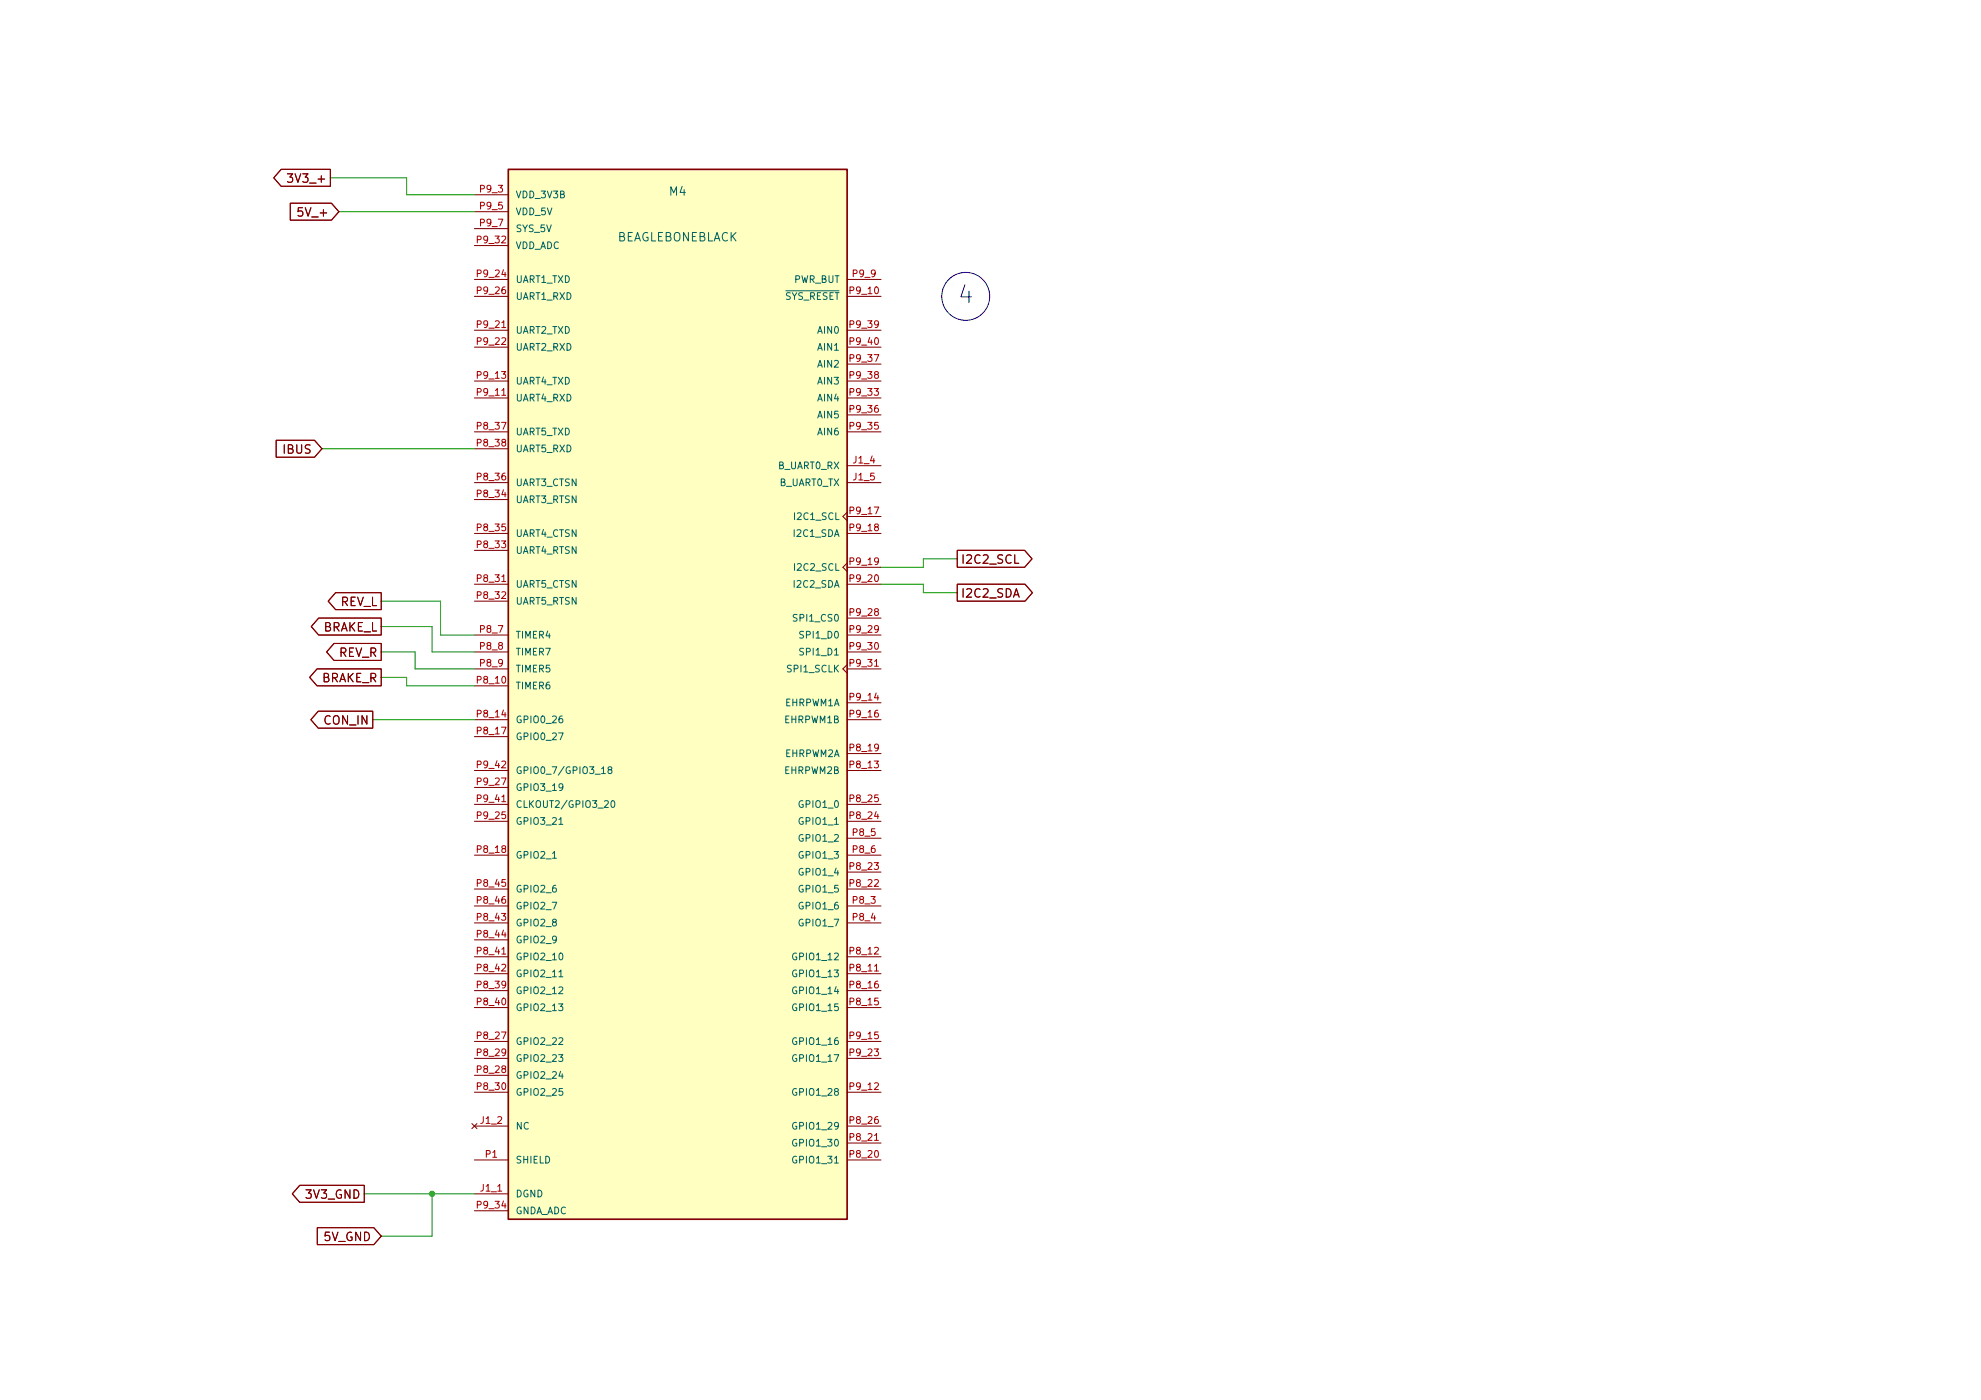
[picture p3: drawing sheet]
(kicad_sch
 (version 20260306)
 (generator "eeschema")
 (generator_version "10.0")
 (paper "A4")
 (lib_symbols
  (symbol "BEAGLEBONEBLACK:BEAGLEBONEBLACK"
   (pin_names
    (offset 1.016)) (exclude_from_sim no) (in_bom yes) (on_board yes)
   (in_pos_files yes)
   (duplicate_pin_numbers_are_jumpers no)
   (property "Reference" "M1" (at 0 76.708 0) (show_name no) (do_not_autoplace no) (effects (font (size 1.27 1.27))))
   (property "Value" "BEAGLEBONEBLACK" (at 0 69.85 0) (show_name no) (do_not_autoplace no) (effects (font (size 1.27 1.27))))
   (property "Footprint" "BEAGLEBONEBLACK:MODULE_BEAGLEBONEBLACK" (at 0 0 0) (show_name no) (do_not_autoplace no) (hide yes) (effects (font (size 1.27 1.27)) (justify bottom)))
   (property "Datasheet" "" (at 0 0 0) (show_name no) (do_not_autoplace no) (hide yes) (effects (font (size 1.27 1.27))))
   (property "Description" "" (at 0 0 0) (show_name no) (do_not_autoplace no) (hide yes) (effects (font (size 1.27 1.27))))
   (property "MF" "NimbeLink, LLC" (at 0 0 0) (show_name no) (do_not_autoplace no) (hide yes) (effects (font (size 1.27 1.27)) (justify bottom)))
   (property "MAXIMUM_PACKAGE_HEIGHT" "4.76 mm" (at 0 0 0) (show_name no) (do_not_autoplace no) (hide yes) (effects (font (size 1.27 1.27)) (justify bottom)))
   (property "Package" "None" (at 0 0 0) (show_name no) (do_not_autoplace no) (hide yes) (effects (font (size 1.27 1.27)) (justify bottom)))
   (property "Price" "None" (at 0 0 0) (show_name no) (do_not_autoplace no) (hide yes) (effects (font (size 1.27 1.27)) (justify bottom)))
   (property "Check_prices" "https://www.snapeda.com/parts/BEAGLEBONE%20BLACK/NimbeLink/view-part/?ref=eda" (at 0 0 0) (show_name no) (do_not_autoplace no) (hide yes) (effects (font (size 1.27 1.27)) (justify bottom)))
   (property "STANDARD" "Manufacturer Recommendations" (at 0 0 0) (show_name no) (do_not_autoplace no) (hide yes) (effects (font (size 1.27 1.27)) (justify bottom)))
   (property "PARTREV" "C" (at 0 0 0) (show_name no) (do_not_autoplace no) (hide yes) (effects (font (size 1.27 1.27)) (justify bottom)))
   (property "SnapEDA_Link" "https://www.snapeda.com/parts/BEAGLEBONE%20BLACK/NimbeLink/view-part/?ref=snap" (at 0 0 0) (show_name no) (do_not_autoplace no) (hide yes) (effects (font (size 1.27 1.27)) (justify bottom)))
   (property "MP" "BEAGLEBONE BLACK" (at 0 0 0) (show_name no) (do_not_autoplace no) (hide yes) (effects (font (size 1.27 1.27)) (justify bottom)))
   (property "Description_1" "AM3358 Microprocessor Development Board 1000MHz CPU 512MB RAM 4GB eMMC Flash" (at 0 0 0) (show_name no) (do_not_autoplace no) (hide yes) (effects (font (size 1.27 1.27)) (justify bottom)))
   (property "Availability" "Not in stock" (at 0 0 0) (show_name no) (do_not_autoplace no) (hide yes) (effects (font (size 1.27 1.27)) (justify bottom)))
   (property "MANUFACTURER" "Bearings Limited" (at 0 0 0) (show_name no) (do_not_autoplace no) (hide yes) (effects (font (size 1.27 1.27)) (justify bottom)))
   (symbol "BEAGLEBONEBLACK_0_0"
    (rectangle (start -25.4 80.01) (end 25.4 -77.47) (stroke (width 0.254) (type default)) (fill (type background)))
    (pin power_in line (at 30.48 -73.66 180) (length 5.08) (name "DGND" (effects (font (size 1.016 1.016)))) (number "J1_1" (effects (font (size 1.016 1.016)))))
    (pin no_connect line (at 30.48 -63.5 180) (length 5.08) (name "NC" (effects (font (size 1.016 1.016)))) (number "J1_2" (effects (font (size 1.016 1.016)))))
    (pin no_connect line (at 30.48 -63.5 180) (length 5.08) (hide yes) (name "NC" (effects (font (size 1.016 1.016)))) (number "J1_3" (effects (font (size 1.016 1.016)))))
    (pin bidirectional line (at -30.48 35.56 0) (length 5.08) (name "B_UART0_RX" (effects (font (size 1.016 1.016)))) (number "J1_4" (effects (font (size 1.016 1.016)))))
    (pin bidirectional line (at -30.48 33.02 0) (length 5.08) (name "B_UART0_TX" (effects (font (size 1.016 1.016)))) (number "J1_5" (effects (font (size 1.016 1.016)))))
    (pin no_connect line (at 30.48 -63.5 180) (length 5.08) (hide yes) (name "NC" (effects (font (size 1.016 1.016)))) (number "J1_6" (effects (font (size 1.016 1.016)))))
    (pin passive line (at 30.48 -68.58 180) (length 5.08) (name "SHIELD" (effects (font (size 1.016 1.016)))) (number "P1" (effects (font (size 1.016 1.016)))))
    (pin passive line (at 30.48 -68.58 180) (length 5.08) (hide yes) (name "SHIELD" (effects (font (size 1.016 1.016)))) (number "P2" (effects (font (size 1.016 1.016)))))
    (pin passive line (at 30.48 -68.58 180) (length 5.08) (hide yes) (name "SHIELD" (effects (font (size 1.016 1.016)))) (number "P3" (effects (font (size 1.016 1.016)))))
    (pin passive line (at 30.48 -68.58 180) (length 5.08) (hide yes) (name "SHIELD" (effects (font (size 1.016 1.016)))) (number "P4" (effects (font (size 1.016 1.016)))))
    (pin power_in line (at 30.48 -73.66 180) (length 5.08) (hide yes) (name "DGND" (effects (font (size 1.016 1.016)))) (number "P8_1" (effects (font (size 1.016 1.016)))))
    (pin power_in line (at 30.48 -73.66 180) (length 5.08) (hide yes) (name "DGND" (effects (font (size 1.016 1.016)))) (number "P8_2" (effects (font (size 1.016 1.016)))))
    (pin bidirectional line (at -30.48 -30.48 0) (length 5.08) (name "GPIO1_6" (effects (font (size 1.016 1.016)))) (number "P8_3" (effects (font (size 1.016 1.016)))))
    (pin bidirectional line (at -30.48 -33.02 0) (length 5.08) (name "GPIO1_7" (effects (font (size 1.016 1.016)))) (number "P8_4" (effects (font (size 1.016 1.016)))))
    (pin bidirectional line (at -30.48 -20.32 0) (length 5.08) (name "GPIO1_2" (effects (font (size 1.016 1.016)))) (number "P8_5" (effects (font (size 1.016 1.016)))))
    (pin bidirectional line (at -30.48 -22.86 0) (length 5.08) (name "GPIO1_3" (effects (font (size 1.016 1.016)))) (number "P8_6" (effects (font (size 1.016 1.016)))))
    (pin bidirectional line (at 30.48 10.16 180) (length 5.08) (name "TIMER4" (effects (font (size 1.016 1.016)))) (number "P8_7" (effects (font (size 1.016 1.016)))))
    (pin bidirectional line (at 30.48 7.62 180) (length 5.08) (name "TIMER7" (effects (font (size 1.016 1.016)))) (number "P8_8" (effects (font (size 1.016 1.016)))))
    (pin bidirectional line (at 30.48 5.08 180) (length 5.08) (name "TIMER5" (effects (font (size 1.016 1.016)))) (number "P8_9" (effects (font (size 1.016 1.016)))))
    (pin bidirectional line (at 30.48 2.54 180) (length 5.08) (name "TIMER6" (effects (font (size 1.016 1.016)))) (number "P8_10" (effects (font (size 1.016 1.016)))))
    (pin bidirectional line (at -30.48 -40.64 0) (length 5.08) (name "GPIO1_13" (effects (font (size 1.016 1.016)))) (number "P8_11" (effects (font (size 1.016 1.016)))))
    (pin bidirectional line (at -30.48 -38.1 0) (length 5.08) (name "GPIO1_12" (effects (font (size 1.016 1.016)))) (number "P8_12" (effects (font (size 1.016 1.016)))))
    (pin bidirectional line (at -30.48 -10.16 0) (length 5.08) (name "EHRPWM2B" (effects (font (size 1.016 1.016)))) (number "P8_13" (effects (font (size 1.016 1.016)))))
    (pin bidirectional line (at 30.48 -2.54 180) (length 5.08) (name "GPIO0_26" (effects (font (size 1.016 1.016)))) (number "P8_14" (effects (font (size 1.016 1.016)))))
    (pin bidirectional line (at -30.48 -45.72 0) (length 5.08) (name "GPIO1_15" (effects (font (size 1.016 1.016)))) (number "P8_15" (effects (font (size 1.016 1.016)))))
    (pin bidirectional line (at -30.48 -43.18 0) (length 5.08) (name "GPIO1_14" (effects (font (size 1.016 1.016)))) (number "P8_16" (effects (font (size 1.016 1.016)))))
    (pin bidirectional line (at 30.48 -5.08 180) (length 5.08) (name "GPIO0_27" (effects (font (size 1.016 1.016)))) (number "P8_17" (effects (font (size 1.016 1.016)))))
    (pin bidirectional line (at 30.48 -22.86 180) (length 5.08) (name "GPIO2_1" (effects (font (size 1.016 1.016)))) (number "P8_18" (effects (font (size 1.016 1.016)))))
    (pin bidirectional line (at -30.48 -7.62 0) (length 5.08) (name "EHRPWM2A" (effects (font (size 1.016 1.016)))) (number "P8_19" (effects (font (size 1.016 1.016)))))
    (pin bidirectional line (at -30.48 -68.58 0) (length 5.08) (name "GPIO1_31" (effects (font (size 1.016 1.016)))) (number "P8_20" (effects (font (size 1.016 1.016)))))
    (pin bidirectional line (at -30.48 -66.04 0) (length 5.08) (name "GPIO1_30" (effects (font (size 1.016 1.016)))) (number "P8_21" (effects (font (size 1.016 1.016)))))
    (pin bidirectional line (at -30.48 -27.94 0) (length 5.08) (name "GPIO1_5" (effects (font (size 1.016 1.016)))) (number "P8_22" (effects (font (size 1.016 1.016)))))
    (pin bidirectional line (at -30.48 -25.4 0) (length 5.08) (name "GPIO1_4" (effects (font (size 1.016 1.016)))) (number "P8_23" (effects (font (size 1.016 1.016)))))
    (pin bidirectional line (at -30.48 -17.78 0) (length 5.08) (name "GPIO1_1" (effects (font (size 1.016 1.016)))) (number "P8_24" (effects (font (size 1.016 1.016)))))
    (pin bidirectional line (at -30.48 -15.24 0) (length 5.08) (name "GPIO1_0" (effects (font (size 1.016 1.016)))) (number "P8_25" (effects (font (size 1.016 1.016)))))
    (pin bidirectional line (at -30.48 -63.5 0) (length 5.08) (name "GPIO1_29" (effects (font (size 1.016 1.016)))) (number "P8_26" (effects (font (size 1.016 1.016)))))
    (pin bidirectional line (at 30.48 -50.8 180) (length 5.08) (name "GPIO2_22" (effects (font (size 1.016 1.016)))) (number "P8_27" (effects (font (size 1.016 1.016)))))
    (pin bidirectional line (at 30.48 -55.88 180) (length 5.08) (name "GPIO2_24" (effects (font (size 1.016 1.016)))) (number "P8_28" (effects (font (size 1.016 1.016)))))
    (pin bidirectional line (at 30.48 -53.34 180) (length 5.08) (name "GPIO2_23" (effects (font (size 1.016 1.016)))) (number "P8_29" (effects (font (size 1.016 1.016)))))
    (pin bidirectional line (at 30.48 -58.42 180) (length 5.08) (name "GPIO2_25" (effects (font (size 1.016 1.016)))) (number "P8_30" (effects (font (size 1.016 1.016)))))
    (pin bidirectional line (at 30.48 17.78 180) (length 5.08) (name "UART5_CTSN" (effects (font (size 1.016 1.016)))) (number "P8_31" (effects (font (size 1.016 1.016)))))
    (pin bidirectional line (at 30.48 15.24 180) (length 5.08) (name "UART5_RTSN" (effects (font (size 1.016 1.016)))) (number "P8_32" (effects (font (size 1.016 1.016)))))
    (pin bidirectional line (at 30.48 22.86 180) (length 5.08) (name "UART4_RTSN" (effects (font (size 1.016 1.016)))) (number "P8_33" (effects (font (size 1.016 1.016)))))
    (pin bidirectional line (at 30.48 30.48 180) (length 5.08) (name "UART3_RTSN" (effects (font (size 1.016 1.016)))) (number "P8_34" (effects (font (size 1.016 1.016)))))
    (pin bidirectional line (at 30.48 25.4 180) (length 5.08) (name "UART4_CTSN" (effects (font (size 1.016 1.016)))) (number "P8_35" (effects (font (size 1.016 1.016)))))
    (pin bidirectional line (at 30.48 33.02 180) (length 5.08) (name "UART3_CTSN" (effects (font (size 1.016 1.016)))) (number "P8_36" (effects (font (size 1.016 1.016)))))
    (pin bidirectional line (at 30.48 40.64 180) (length 5.08) (name "UART5_TXD" (effects (font (size 1.016 1.016)))) (number "P8_37" (effects (font (size 1.016 1.016)))))
    (pin bidirectional line (at 30.48 38.1 180) (length 5.08) (name "UART5_RXD" (effects (font (size 1.016 1.016)))) (number "P8_38" (effects (font (size 1.016 1.016)))))
    (pin bidirectional line (at 30.48 -43.18 180) (length 5.08) (name "GPIO2_12" (effects (font (size 1.016 1.016)))) (number "P8_39" (effects (font (size 1.016 1.016)))))
    (pin bidirectional line (at 30.48 -45.72 180) (length 5.08) (name "GPIO2_13" (effects (font (size 1.016 1.016)))) (number "P8_40" (effects (font (size 1.016 1.016)))))
    (pin bidirectional line (at 30.48 -38.1 180) (length 5.08) (name "GPIO2_10" (effects (font (size 1.016 1.016)))) (number "P8_41" (effects (font (size 1.016 1.016)))))
    (pin bidirectional line (at 30.48 -40.64 180) (length 5.08) (name "GPIO2_11" (effects (font (size 1.016 1.016)))) (number "P8_42" (effects (font (size 1.016 1.016)))))
    (pin bidirectional line (at 30.48 -33.02 180) (length 5.08) (name "GPIO2_8" (effects (font (size 1.016 1.016)))) (number "P8_43" (effects (font (size 1.016 1.016)))))
    (pin bidirectional line (at 30.48 -35.56 180) (length 5.08) (name "GPIO2_9" (effects (font (size 1.016 1.016)))) (number "P8_44" (effects (font (size 1.016 1.016)))))
    (pin bidirectional line (at 30.48 -27.94 180) (length 5.08) (name "GPIO2_6" (effects (font (size 1.016 1.016)))) (number "P8_45" (effects (font (size 1.016 1.016)))))
    (pin bidirectional line (at 30.48 -30.48 180) (length 5.08) (name "GPIO2_7" (effects (font (size 1.016 1.016)))) (number "P8_46" (effects (font (size 1.016 1.016)))))
    (pin power_in line (at 30.48 -73.66 180) (length 5.08) (hide yes) (name "DGND" (effects (font (size 1.016 1.016)))) (number "P9_1" (effects (font (size 1.016 1.016)))))
    (pin power_in line (at 30.48 -73.66 180) (length 5.08) (hide yes) (name "DGND" (effects (font (size 1.016 1.016)))) (number "P9_2" (effects (font (size 1.016 1.016)))))
    (pin power_in line (at 30.48 76.2 180) (length 5.08) (name "VDD_3V3B" (effects (font (size 1.016 1.016)))) (number "P9_3" (effects (font (size 1.016 1.016)))))
    (pin power_in line (at 30.48 73.66 180) (length 5.08) (name "VDD_5V" (effects (font (size 1.016 1.016)))) (number "P9_5" (effects (font (size 1.016 1.016)))))
    (pin power_in line (at 30.48 71.12 180) (length 5.08) (name "SYS_5V" (effects (font (size 1.016 1.016)))) (number "P9_7" (effects (font (size 1.016 1.016)))))
    (pin input line (at -30.48 63.5 0) (length 5.08) (name "PWR_BUT" (effects (font (size 1.016 1.016)))) (number "P9_9" (effects (font (size 1.016 1.016)))))
    (pin input line (at -30.48 60.96 0) (length 5.08) (name "~{SYS_RESET}" (effects (font (size 1.016 1.016)))) (number "P9_10" (effects (font (size 1.016 1.016)))))
    (pin bidirectional line (at 30.48 45.72 180) (length 5.08) (name "UART4_RXD" (effects (font (size 1.016 1.016)))) (number "P9_11" (effects (font (size 1.016 1.016)))))
    (pin bidirectional line (at -30.48 -58.42 0) (length 5.08) (name "GPIO1_28" (effects (font (size 1.016 1.016)))) (number "P9_12" (effects (font (size 1.016 1.016)))))
    (pin bidirectional line (at 30.48 48.26 180) (length 5.08) (name "UART4_TXD" (effects (font (size 1.016 1.016)))) (number "P9_13" (effects (font (size 1.016 1.016)))))
    (pin bidirectional line (at -30.48 0 0) (length 5.08) (name "EHRPWM1A" (effects (font (size 1.016 1.016)))) (number "P9_14" (effects (font (size 1.016 1.016)))))
    (pin bidirectional line (at -30.48 -50.8 0) (length 5.08) (name "GPIO1_16" (effects (font (size 1.016 1.016)))) (number "P9_15" (effects (font (size 1.016 1.016)))))
    (pin bidirectional line (at -30.48 -2.54 0) (length 5.08) (name "EHRPWM1B" (effects (font (size 1.016 1.016)))) (number "P9_16" (effects (font (size 1.016 1.016)))))
    (pin bidirectional clock (at -30.48 27.94 0) (length 5.08) (name "I2C1_SCL" (effects (font (size 1.016 1.016)))) (number "P9_17" (effects (font (size 1.016 1.016)))))
    (pin bidirectional line (at -30.48 25.4 0) (length 5.08) (name "I2C1_SDA" (effects (font (size 1.016 1.016)))) (number "P9_18" (effects (font (size 1.016 1.016)))))
    (pin bidirectional clock (at -30.48 20.32 0) (length 5.08) (name "I2C2_SCL" (effects (font (size 1.016 1.016)))) (number "P9_19" (effects (font (size 1.016 1.016)))))
    (pin bidirectional line (at -30.48 17.78 0) (length 5.08) (name "I2C2_SDA" (effects (font (size 1.016 1.016)))) (number "P9_20" (effects (font (size 1.016 1.016)))))
    (pin bidirectional line (at 30.48 55.88 180) (length 5.08) (name "UART2_TXD" (effects (font (size 1.016 1.016)))) (number "P9_21" (effects (font (size 1.016 1.016)))))
    (pin bidirectional line (at 30.48 53.34 180) (length 5.08) (name "UART2_RXD" (effects (font (size 1.016 1.016)))) (number "P9_22" (effects (font (size 1.016 1.016)))))
    (pin bidirectional line (at -30.48 -53.34 0) (length 5.08) (name "GPIO1_17" (effects (font (size 1.016 1.016)))) (number "P9_23" (effects (font (size 1.016 1.016)))))
    (pin bidirectional line (at 30.48 63.5 180) (length 5.08) (name "UART1_TXD" (effects (font (size 1.016 1.016)))) (number "P9_24" (effects (font (size 1.016 1.016)))))
    (pin bidirectional line (at 30.48 -17.78 180) (length 5.08) (name "GPIO3_21" (effects (font (size 1.016 1.016)))) (number "P9_25" (effects (font (size 1.016 1.016)))))
    (pin bidirectional line (at 30.48 60.96 180) (length 5.08) (name "UART1_RXD" (effects (font (size 1.016 1.016)))) (number "P9_26" (effects (font (size 1.016 1.016)))))
    (pin bidirectional line (at 30.48 -12.7 180) (length 5.08) (name "GPIO3_19" (effects (font (size 1.016 1.016)))) (number "P9_27" (effects (font (size 1.016 1.016)))))
    (pin bidirectional line (at -30.48 12.7 0) (length 5.08) (name "SPI1_CS0" (effects (font (size 1.016 1.016)))) (number "P9_28" (effects (font (size 1.016 1.016)))))
    (pin bidirectional line (at -30.48 10.16 0) (length 5.08) (name "SPI1_D0" (effects (font (size 1.016 1.016)))) (number "P9_29" (effects (font (size 1.016 1.016)))))
    (pin bidirectional line (at -30.48 7.62 0) (length 5.08) (name "SPI1_D1" (effects (font (size 1.016 1.016)))) (number "P9_30" (effects (font (size 1.016 1.016)))))
    (pin bidirectional clock (at -30.48 5.08 0) (length 5.08) (name "SPI1_SCLK" (effects (font (size 1.016 1.016)))) (number "P9_31" (effects (font (size 1.016 1.016)))))
    (pin power_in line (at 30.48 68.58 180) (length 5.08) (name "VDD_ADC" (effects (font (size 1.016 1.016)))) (number "P9_32" (effects (font (size 1.016 1.016)))))
    (pin input line (at -30.48 45.72 0) (length 5.08) (name "AIN4" (effects (font (size 1.016 1.016)))) (number "P9_33" (effects (font (size 1.016 1.016)))))
    (pin power_in line (at 30.48 -76.2 180) (length 5.08) (name "GNDA_ADC" (effects (font (size 1.016 1.016)))) (number "P9_34" (effects (font (size 1.016 1.016)))))
    (pin input line (at -30.48 40.64 0) (length 5.08) (name "AIN6" (effects (font (size 1.016 1.016)))) (number "P9_35" (effects (font (size 1.016 1.016)))))
    (pin input line (at -30.48 43.18 0) (length 5.08) (name "AIN5" (effects (font (size 1.016 1.016)))) (number "P9_36" (effects (font (size 1.016 1.016)))))
    (pin input line (at -30.48 50.8 0) (length 5.08) (name "AIN2" (effects (font (size 1.016 1.016)))) (number "P9_37" (effects (font (size 1.016 1.016)))))
    (pin input line (at -30.48 48.26 0) (length 5.08) (name "AIN3" (effects (font (size 1.016 1.016)))) (number "P9_38" (effects (font (size 1.016 1.016)))))
    (pin input line (at -30.48 55.88 0) (length 5.08) (name "AIN0" (effects (font (size 1.016 1.016)))) (number "P9_39" (effects (font (size 1.016 1.016)))))
    (pin input line (at -30.48 53.34 0) (length 5.08) (name "AIN1" (effects (font (size 1.016 1.016)))) (number "P9_40" (effects (font (size 1.016 1.016)))))
    (pin bidirectional line (at 30.48 -15.24 180) (length 5.08) (name "CLKOUT2/GPIO3_20" (effects (font (size 1.016 1.016)))) (number "P9_41" (effects (font (size 1.016 1.016)))))
    (pin bidirectional line (at 30.48 -10.16 180) (length 5.08) (name "GPIO0_7/GPIO3_18" (effects (font (size 1.016 1.016)))) (number "P9_42" (effects (font (size 1.016 1.016)))))
    (pin power_in line (at 30.48 -73.66 180) (length 5.08) (hide yes) (name "DGND" (effects (font (size 1.016 1.016)))) (number "P9_43" (effects (font (size 1.016 1.016)))))
    (pin power_in line (at 30.48 -73.66 180) (length 5.08) (hide yes) (name "DGND" (effects (font (size 1.016 1.016)))) (number "P9_44" (effects (font (size 1.016 1.016)))))
    (pin power_in line (at 30.48 -73.66 180) (length 5.08) (hide yes) (name "DGND" (effects (font (size 1.016 1.016)))) (number "P9_45" (effects (font (size 1.016 1.016)))))
    (pin power_in line (at 30.48 -73.66 180) (length 5.08) (hide yes) (name "DGND" (effects (font (size 1.016 1.016)))) (number "P9_46" (effects (font (size 1.016 1.016))))))
   (embedded_fonts no)))
 (circle
  (center 144.78 44.45)
  (radius 3.5921)
  (stroke (width 0) (type default))
  (fill (type none)))
 (text "4\n"
  (exclude_from_sim no)
  (at 144.78 44.45 0)
  (effects (font (size 2.54 2.54))))
 (junction
  (at 64.77 179.07)
  (diameter 0)
  (color 0 0 0 0))
 (wire
  (pts (xy 60.96 29.21) (xy 71.12 29.21))
  (stroke (width 0) (type default)))
 (wire
  (pts (xy 138.43 87.63) (xy 138.43 88.9))
  (stroke (width 0) (type default)))
 (wire
  (pts (xy 60.96 101.6) (xy 60.96 102.87))
  (stroke (width 0) (type default)))
 (wire
  (pts (xy 132.08 87.63) (xy 138.43 87.63))
  (stroke (width 0) (type default)))
 (wire
  (pts (xy 132.08 85.09) (xy 138.43 85.09))
  (stroke (width 0) (type default)))
 (wire
  (pts (xy 64.77 185.42) (xy 64.77 179.07))
  (stroke (width 0) (type default)))
 (wire
  (pts (xy 50.8 31.75) (xy 71.12 31.75))
  (stroke (width 0) (type default)))
 (wire
  (pts (xy 64.77 93.98) (xy 64.77 97.79))
  (stroke (width 0) (type default)))
 (wire
  (pts (xy 48.26 67.31) (xy 71.12 67.31))
  (stroke (width 0) (type default)))
 (wire
  (pts (xy 66.04 95.25) (xy 71.12 95.25))
  (stroke (width 0) (type default)))
 (wire
  (pts (xy 66.04 90.17) (xy 66.04 95.25))
  (stroke (width 0) (type default)))
 (wire
  (pts (xy 64.77 97.79) (xy 71.12 97.79))
  (stroke (width 0) (type default)))
 (wire
  (pts (xy 57.15 101.6) (xy 60.96 101.6))
  (stroke (width 0) (type default)))
 (wire
  (pts (xy 62.23 97.79) (xy 62.23 100.33))
  (stroke (width 0) (type default)))
 (wire
  (pts (xy 57.15 93.98) (xy 64.77 93.98))
  (stroke (width 0) (type default)))
 (wire
  (pts (xy 54.61 179.07) (xy 64.77 179.07))
  (stroke (width 0) (type default)))
 (wire
  (pts (xy 49.53 26.67) (xy 60.96 26.67))
  (stroke (width 0) (type default)))
 (wire
  (pts (xy 138.43 85.09) (xy 138.43 83.82))
  (stroke (width 0) (type default)))
 (wire
  (pts (xy 60.96 102.87) (xy 71.12 102.87))
  (stroke (width 0) (type default)))
 (wire
  (pts (xy 55.88 107.95) (xy 71.12 107.95))
  (stroke (width 0) (type default)))
 (wire
  (pts (xy 57.15 97.79) (xy 62.23 97.79))
  (stroke (width 0) (type default)))
 (wire
  (pts (xy 138.43 88.9) (xy 143.51 88.9))
  (stroke (width 0) (type default)))
 (wire
  (pts (xy 60.96 26.67) (xy 60.96 29.21))
  (stroke (width 0) (type default)))
 (wire
  (pts (xy 62.23 100.33) (xy 71.12 100.33))
  (stroke (width 0) (type default)))
 (wire
  (pts (xy 57.15 185.42) (xy 64.77 185.42))
  (stroke (width 0) (type default)))
 (wire
  (pts (xy 138.43 83.82) (xy 143.51 83.82))
  (stroke (width 0) (type default)))
 (wire
  (pts (xy 57.15 90.17) (xy 66.04 90.17))
  (stroke (width 0) (type default)))
 (wire
  (pts (xy 64.77 179.07) (xy 71.12 179.07))
  (stroke (width 0) (type default)))
 (global_label "CON_IN"
  (shape output)
  (at 55.88 107.95 180)
  (fields_autoplaced yes)
  (effects (font (size 1.27 1.27)) (justify right))
  (property "Intersheetrefs" "${INTERSHEET_REFS}" (at 46.0609 107.95 0) (hide yes) (show_name no) (do_not_autoplace no) (effects (font (size 1.27 1.27)) (justify right))))
 (global_label "BRAKE_R"
  (shape output)
  (at 57.15 101.6 180)
  (fields_autoplaced yes)
  (effects (font (size 1.27 1.27)) (justify right))
  (property "Intersheetrefs" "${INTERSHEET_REFS}" (at 45.8796 101.6 0) (hide yes) (show_name no) (do_not_autoplace no) (effects (font (size 1.27 1.27)) (justify right))))
 (global_label "5V_+"
  (shape input)
  (at 50.8 31.75 180)
  (fields_autoplaced yes)
  (effects (font (size 1.27 1.27)) (justify right))
  (property "Intersheetrefs" "${INTERSHEET_REFS}" (at 42.9767 31.75 0) (hide yes) (show_name no) (do_not_autoplace no) (effects (font (size 1.27 1.27)) (justify right))))
 (global_label "5V_GND"
  (shape input)
  (at 57.15 185.42 180)
  (fields_autoplaced yes)
  (effects (font (size 1.27 1.27)) (justify right))
  (property "Intersheetrefs" "${INTERSHEET_REFS}" (at 47.0286 185.42 0) (hide yes) (show_name no) (do_not_autoplace no) (effects (font (size 1.27 1.27)) (justify right))))
 (global_label "I2C2_SDA"
  (shape output)
  (at 143.51 88.9 0)
  (fields_autoplaced yes)
  (effects (font (size 1.27 1.27)) (justify left))
  (property "Intersheetrefs" "${INTERSHEET_REFS}" (at 155.3247 88.9 0) (hide yes) (show_name no) (do_not_autoplace no) (effects (font (size 1.27 1.27)) (justify left))))
 (global_label "3V3_+"
  (shape output)
  (at 49.53 26.67 180)
  (fields_autoplaced yes)
  (effects (font (size 1.27 1.27)) (justify right))
  (property "Intersheetrefs" "${INTERSHEET_REFS}" (at 40.4972 26.67 0) (hide yes) (show_name no) (do_not_autoplace no) (effects (font (size 1.27 1.27)) (justify right))))
 (global_label "IBUS"
  (shape input)
  (at 48.26 67.31 180)
  (fields_autoplaced yes)
  (effects (font (size 1.27 1.27)) (justify right))
  (property "Intersheetrefs" "${INTERSHEET_REFS}" (at 40.86 67.31 0) (hide yes) (show_name no) (do_not_autoplace no) (effects (font (size 1.27 1.27)) (justify right))))
 (global_label "REV_R"
  (shape output)
  (at 57.15 97.79 180)
  (fields_autoplaced yes)
  (effects (font (size 1.27 1.27)) (justify right))
  (property "Intersheetrefs" "${INTERSHEET_REFS}" (at 48.4196 97.79 0) (hide yes) (show_name no) (do_not_autoplace no) (effects (font (size 1.27 1.27)) (justify right))))
 (global_label "3V3_GND"
  (shape output)
  (at 54.61 179.07 180)
  (fields_autoplaced yes)
  (effects (font (size 1.27 1.27)) (justify right))
  (property "Intersheetrefs" "${INTERSHEET_REFS}" (at 43.2791 179.07 0) (hide yes) (show_name no) (do_not_autoplace no) (effects (font (size 1.27 1.27)) (justify right))))
 (global_label "I2C2_SCL"
  (shape output)
  (at 143.51 83.82 0)
  (fields_autoplaced yes)
  (effects (font (size 1.27 1.27)) (justify left))
  (property "Intersheetrefs" "${INTERSHEET_REFS}" (at 155.2642 83.82 0) (hide yes) (show_name no) (do_not_autoplace no) (effects (font (size 1.27 1.27)) (justify left))))
 (global_label "BRAKE_L"
  (shape output)
  (at 57.15 93.98 180)
  (fields_autoplaced yes)
  (effects (font (size 1.27 1.27)) (justify right))
  (property "Intersheetrefs" "${INTERSHEET_REFS}" (at 46.1215 93.98 0) (hide yes) (show_name no) (do_not_autoplace no) (effects (font (size 1.27 1.27)) (justify right))))
 (global_label "REV_L"
  (shape output)
  (at 57.15 90.17 180)
  (fields_autoplaced yes)
  (effects (font (size 1.27 1.27)) (justify right))
  (property "Intersheetrefs" "${INTERSHEET_REFS}" (at 48.6615 90.17 0) (hide yes) (show_name no) (do_not_autoplace no) (effects (font (size 1.27 1.27)) (justify right))))
 (symbol
  (lib_id "BEAGLEBONEBLACK:BEAGLEBONEBLACK")
  (at 101.6 105.41 0)
  (mirror y)
  (unit 1)
  (body_style 1)
  (exclude_from_sim no)
  (in_bom yes)
  (on_board yes)
  (in_pos_files yes)
  (dnp no)
  (property "Reference" "M4" (at 101.6 28.702 0) (show_name no) (do_not_autoplace no) (effects (font (size 1.27 1.27))))
  (property "Value" "BEAGLEBONEBLACK" (at 101.6 35.56 0) (show_name no) (do_not_autoplace no) (effects (font (size 1.27 1.27))))
  (property "Footprint" "BEAGLEBONEBLACK:MODULE_BEAGLEBONEBLACK" (at 101.6 105.41 0) (hide yes) (show_name no) (do_not_autoplace no) (effects (font (size 1.27 1.27)) (justify bottom)))
  (property "Datasheet" "" (at 101.6 105.41 0) (hide yes) (show_name no) (do_not_autoplace no) (effects (font (size 1.27 1.27))))
  (property "Description" "" (at 101.6 105.41 0) (hide yes) (show_name no) (do_not_autoplace no) (effects (font (size 1.27 1.27))))
  (property "MF" "NimbeLink, LLC" (at 101.6 105.41 0) (hide yes) (show_name no) (do_not_autoplace no) (effects (font (size 1.27 1.27)) (justify bottom)))
  (property "MAXIMUM_PACKAGE_HEIGHT" "4.76 mm" (at 101.6 105.41 0) (hide yes) (show_name no) (do_not_autoplace no) (effects (font (size 1.27 1.27)) (justify bottom)))
  (property "Package" "None" (at 101.6 105.41 0) (hide yes) (show_name no) (do_not_autoplace no) (effects (font (size 1.27 1.27)) (justify bottom)))
  (property "Price" "None" (at 101.6 105.41 0) (hide yes) (show_name no) (do_not_autoplace no) (effects (font (size 1.27 1.27)) (justify bottom)))
  (property "Check_prices" "https://www.snapeda.com/parts/BEAGLEBONE%20BLACK/NimbeLink/view-part/?ref=eda" (at 101.6 105.41 0) (hide yes) (show_name no) (do_not_autoplace no) (effects (font (size 1.27 1.27)) (justify bottom)))
  (property "STANDARD" "Manufacturer Recommendations" (at 101.6 105.41 0) (hide yes) (show_name no) (do_not_autoplace no) (effects (font (size 1.27 1.27)) (justify bottom)))
  (property "PARTREV" "C" (at 101.6 105.41 0) (hide yes) (show_name no) (do_not_autoplace no) (effects (font (size 1.27 1.27)) (justify bottom)))
  (property "SnapEDA_Link" "https://www.snapeda.com/parts/BEAGLEBONE%20BLACK/NimbeLink/view-part/?ref=snap" (at 101.6 105.41 0) (hide yes) (show_name no) (do_not_autoplace no) (effects (font (size 1.27 1.27)) (justify bottom)))
  (property "MP" "BEAGLEBONE BLACK" (at 101.6 105.41 0) (hide yes) (show_name no) (do_not_autoplace no) (effects (font (size 1.27 1.27)) (justify bottom)))
  (property "Description_1" "AM3358 Microprocessor Development Board 1000MHz CPU 512MB RAM 4GB eMMC Flash" (at 101.6 105.41 0) (hide yes) (show_name no) (do_not_autoplace no) (effects (font (size 1.27 1.27)) (justify bottom)))
  (property "Availability" "Not in stock" (at 101.6 105.41 0) (hide yes) (show_name no) (do_not_autoplace no) (effects (font (size 1.27 1.27)) (justify bottom)))
  (property "MANUFACTURER" "Bearings Limited" (at 101.6 105.41 0) (hide yes) (show_name no) (do_not_autoplace no) (effects (font (size 1.27 1.27)) (justify bottom)))
  (pin "P9_35")
  (pin "P9_31")
  (pin "P9_39")
  (pin "P9_20")
  (pin "P9_40")
  (pin "P9_19")
  (pin "P8_3")
  (pin "P9_33")
  (pin "P9_9")
  (pin "P9_30")
  (pin "P8_24")
  (pin "P8_19")
  (pin "P8_6")
  (pin "P8_5")
  (pin "P9_12")
  (pin "P9_10")
  (pin "P9_18")
  (pin "J1_4")
  (pin "P9_28")
  (pin "P9_29")
  (pin "P9_17")
  (pin "P8_13")
  (pin "P9_36")
  (pin "P9_37")
  (pin "P9_38")
  (pin "J1_5")
  (pin "P9_14")
  (pin "P9_16")
  (pin "P8_25")
  (pin "P8_23")
  (pin "P8_22")
  (pin "P8_4")
  (pin "P8_11")
  (pin "P8_15")
  (pin "P9_15")
  (pin "P9_23")
  (pin "P8_16")
  (pin "P8_21")
  (pin "P8_12")
  (pin "P8_37")
  (pin "P8_35")
  (pin "P9_13")
  (pin "P8_20")
  (pin "P9_7")
  (pin "P8_38")
  (pin "P9_26")
  (pin "P8_36")
  (pin "P8_33")
  (pin "P9_3")
  (pin "P8_26")
  (pin "P9_32")
  (pin "P9_21")
  (pin "P9_22")
  (pin "P8_31")
  (pin "P8_32")
  (pin "P8_7")
  (pin "P9_5")
  (pin "P8_8")
  (pin "P9_24")
  (pin "P9_11")
  (pin "P8_34")
  (pin "P8_9")
  (pin "P8_14")
  (pin "P8_10")
  (pin "P9_42")
  (pin "J1_6")
  (pin "P8_43")
  (pin "J1_1")
  (pin "P8_2")
  (pin "P9_2")
  (pin "P9_25")
  (pin "P8_42")
  (pin "J1_3")
  (pin "P8_46")
  (pin "P8_41")
  (pin "P8_27")
  (pin "P8_29")
  (pin "P9_41")
  (pin "P2")
  (pin "P3")
  (pin "P8_45")
  (pin "P8_18")
  (pin "P9_27")
  (pin "P8_44")
  (pin "P8_39")
  (pin "P8_40")
  (pin "P8_28")
  (pin "P8_30")
  (pin "P8_17")
  (pin "J1_2")
  (pin "P1")
  (pin "P4")
  (pin "P8_1")
  (pin "P9_1")
  (pin "P9_44")
  (pin "P9_46")
  (pin "P9_34")
  (pin "P9_45")
  (pin "P9_43")))
